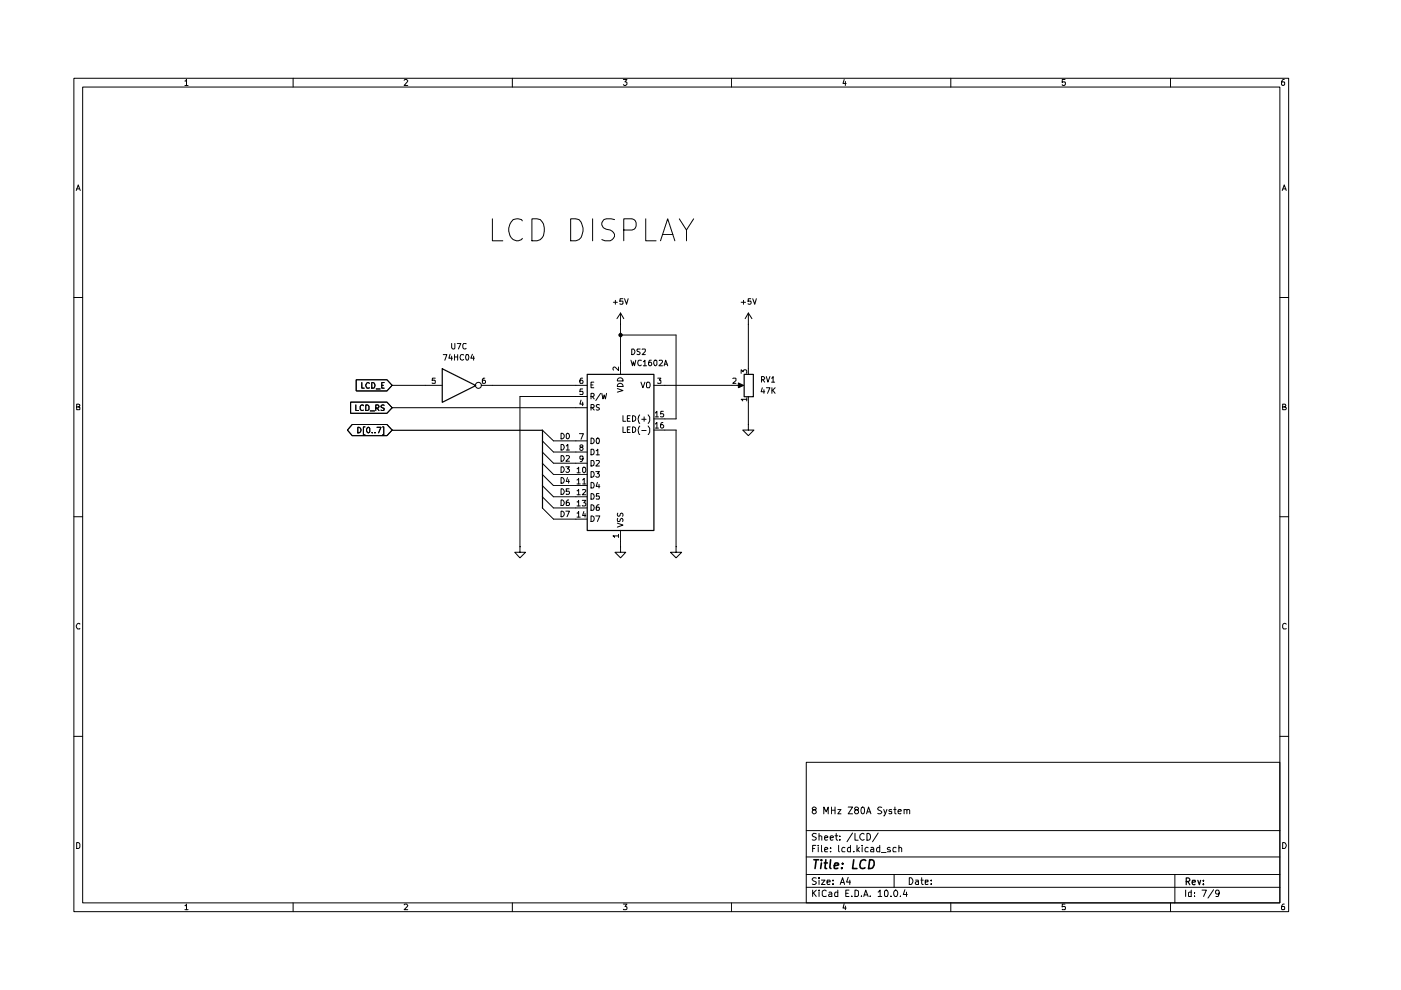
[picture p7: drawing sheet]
(kicad_sch
 (version 20260306)
 (generator "eeschema")
 (generator_version "10.0")
 (paper "A4")
 (title_block
  (title "LCD")
  (comment 1 "8 MHz Z80A System"))
 (lib_symbols
  (symbol "74xx:74HC04" (exclude_from_sim no) (in_bom yes) (on_board yes)
   (in_pos_files yes)
   (duplicate_pin_numbers_are_jumpers no)
   (property "Reference" "U" (at 0 1.27 0) (show_name no) (do_not_autoplace no) (effects (font (size 1.27 1.27))))
   (property "Value" "74HC04" (at 0 -1.27 0) (show_name no) (do_not_autoplace no) (effects (font (size 1.27 1.27))))
   (property "Footprint" "" (at 0 0 0) (show_name no) (do_not_autoplace no) (hide yes) (effects (font (size 1.27 1.27))))
   (property "Datasheet" "https://assets.nexperia.com/documents/data-sheet/74HC_HCT04.pdf" (at 0 0 0) (show_name no) (do_not_autoplace no) (hide yes) (effects (font (size 1.27 1.27))))
   (property "Description" "Hex Inverter" (at 0 0 0) (show_name no) (do_not_autoplace no) (hide yes) (effects (font (size 1.27 1.27))))
   (property "ki_locked" "" (at 0 0 0) (show_name no) (do_not_autoplace no) (effects (font (size 1.27 1.27))))
   (symbol "74HC04_1_0"
    (polyline (pts (xy -3.81 3.81) (xy -3.81 -3.81) (xy 3.81 0) (xy -3.81 3.81)) (stroke (width 0.254) (type default)) (fill (type background)))
    (pin input line (at -7.62 0 0) (length 3.81) (name "" (effects (font (size 1.27 1.27)))) (number "1" (effects (font (size 1.27 1.27)))))
    (pin output inverted (at 7.62 0 180) (length 3.81) (name "" (effects (font (size 1.27 1.27)))) (number "2" (effects (font (size 1.27 1.27))))))
   (symbol "74HC04_2_0"
    (polyline (pts (xy -3.81 3.81) (xy -3.81 -3.81) (xy 3.81 0) (xy -3.81 3.81)) (stroke (width 0.254) (type default)) (fill (type background)))
    (pin input line (at -7.62 0 0) (length 3.81) (name "" (effects (font (size 1.27 1.27)))) (number "3" (effects (font (size 1.27 1.27)))))
    (pin output inverted (at 7.62 0 180) (length 3.81) (name "" (effects (font (size 1.27 1.27)))) (number "4" (effects (font (size 1.27 1.27))))))
   (symbol "74HC04_3_0"
    (polyline (pts (xy -3.81 3.81) (xy -3.81 -3.81) (xy 3.81 0) (xy -3.81 3.81)) (stroke (width 0.254) (type default)) (fill (type background)))
    (pin input line (at -7.62 0 0) (length 3.81) (name "" (effects (font (size 1.27 1.27)))) (number "5" (effects (font (size 1.27 1.27)))))
    (pin output inverted (at 7.62 0 180) (length 3.81) (name "" (effects (font (size 1.27 1.27)))) (number "6" (effects (font (size 1.27 1.27))))))
   (symbol "74HC04_4_0"
    (polyline (pts (xy -3.81 3.81) (xy -3.81 -3.81) (xy 3.81 0) (xy -3.81 3.81)) (stroke (width 0.254) (type default)) (fill (type background)))
    (pin output inverted (at 7.62 0 180) (length 3.81) (name "" (effects (font (size 1.27 1.27)))) (number "8" (effects (font (size 1.27 1.27)))))
    (pin input line (at -7.62 0 0) (length 3.81) (name "" (effects (font (size 1.27 1.27)))) (number "9" (effects (font (size 1.27 1.27))))))
   (symbol "74HC04_5_0"
    (polyline (pts (xy -3.81 3.81) (xy -3.81 -3.81) (xy 3.81 0) (xy -3.81 3.81)) (stroke (width 0.254) (type default)) (fill (type background)))
    (pin output inverted (at 7.62 0 180) (length 3.81) (name "" (effects (font (size 1.27 1.27)))) (number "10" (effects (font (size 1.27 1.27)))))
    (pin input line (at -7.62 0 0) (length 3.81) (name "" (effects (font (size 1.27 1.27)))) (number "11" (effects (font (size 1.27 1.27))))))
   (symbol "74HC04_6_0"
    (polyline (pts (xy -3.81 3.81) (xy -3.81 -3.81) (xy 3.81 0) (xy -3.81 3.81)) (stroke (width 0.254) (type default)) (fill (type background)))
    (pin output inverted (at 7.62 0 180) (length 3.81) (name "" (effects (font (size 1.27 1.27)))) (number "12" (effects (font (size 1.27 1.27)))))
    (pin input line (at -7.62 0 0) (length 3.81) (name "" (effects (font (size 1.27 1.27)))) (number "13" (effects (font (size 1.27 1.27))))))
   (symbol "74HC04_7_0"
    (pin power_in line (at 0 -12.7 90) (length 5.08) (name "GND" (effects (font (size 1.27 1.27)))) (number "7" (effects (font (size 1.27 1.27)))))
    (pin power_in line (at 0 12.7 270) (length 5.08) (name "VCC" (effects (font (size 1.27 1.27)))) (number "14" (effects (font (size 1.27 1.27))))))
   (symbol "74HC04_7_1"
    (rectangle (start -5.08 7.62) (end 5.08 -7.62) (stroke (width 0.254) (type default)) (fill (type background))))
   (embedded_fonts no))
  (symbol "Device:R_Potentiometer"
   (pin_names
    (offset 1.016) (hide yes)) (exclude_from_sim no) (in_bom yes) (on_board yes)
   (in_pos_files yes)
   (duplicate_pin_numbers_are_jumpers no)
   (property "Reference" "RV" (at -4.445 0 90) (show_name no) (do_not_autoplace no) (effects (font (size 1.27 1.27))))
   (property "Value" "R_Potentiometer" (at -2.54 0 90) (show_name no) (do_not_autoplace no) (effects (font (size 1.27 1.27))))
   (property "Footprint" "" (at 0 0 0) (show_name no) (do_not_autoplace no) (hide yes) (effects (font (size 1.27 1.27))))
   (property "Datasheet" "" (at 0 0 0) (show_name no) (do_not_autoplace no) (hide yes) (effects (font (size 1.27 1.27))))
   (property "Description" "Potentiometer" (at 0 0 0) (show_name no) (do_not_autoplace no) (hide yes) (effects (font (size 1.27 1.27))))
   (property "Sim.Device" "R" (at 0 0 0) (show_name no) (do_not_autoplace no) (hide yes) (effects (font (size 1.27 1.27))))
   (property "Sim.Type" "POT" (at 0 0 0) (show_name no) (do_not_autoplace no) (hide yes) (effects (font (size 1.27 1.27))))
   (property "Sim.Pins" "1=r0 2=wiper 3=r1" (at 0 0 0) (show_name no) (do_not_autoplace no) (hide yes) (effects (font (size 1.27 1.27))))
   (symbol "R_Potentiometer_0_1"
    (rectangle (start 1.016 2.54) (end -1.016 -2.54) (stroke (width 0.254) (type default)) (fill (type none)))
    (polyline (pts (xy 1.143 0) (xy 2.286 0.508) (xy 2.286 -0.508) (xy 1.143 0)) (stroke (width 0) (type default)) (fill (type outline)))
    (polyline (pts (xy 2.54 0) (xy 1.524 0)) (stroke (width 0) (type default)) (fill (type none))))
   (symbol "R_Potentiometer_1_1"
    (pin passive line (at 0 3.81 270) (length 1.27) (name "1" (effects (font (size 1.27 1.27)))) (number "1" (effects (font (size 1.27 1.27)))))
    (pin passive line (at 3.81 0 180) (length 1.27) (name "2" (effects (font (size 1.27 1.27)))) (number "2" (effects (font (size 1.27 1.27)))))
    (pin passive line (at 0 -3.81 90) (length 1.27) (name "3" (effects (font (size 1.27 1.27)))) (number "3" (effects (font (size 1.27 1.27))))))
   (embedded_fonts no))
  (symbol "Display_Character:WC1602A" (exclude_from_sim no) (in_bom yes) (on_board yes)
   (in_pos_files yes)
   (duplicate_pin_numbers_are_jumpers no)
   (property "Reference" "DS" (at -5.842 19.05 0) (show_name no) (do_not_autoplace no) (effects (font (size 1.27 1.27))))
   (property "Value" "WC1602A" (at 5.334 19.05 0) (show_name no) (do_not_autoplace no) (effects (font (size 1.27 1.27))))
   (property "Footprint" "Display:WC1602A" (at 0 -22.86 0) (show_name no) (do_not_autoplace no) (hide yes) (effects (font (size 1.27 1.27)
    (italic yes))))
   (property "Datasheet" "http://www.wincomlcd.com/pdf/WC1602A-SFYLYHTC06.pdf" (at 17.78 0 0) (show_name no) (do_not_autoplace no) (hide yes) (effects (font (size 1.27 1.27))))
   (property "Description" "LCD 16x2 Alphanumeric , 8 bit parallel bus, 5V VDD" (at 0 0 0) (show_name no) (do_not_autoplace no) (hide yes) (effects (font (size 1.27 1.27))))
   (symbol "WC1602A_1_1"
    (rectangle (start -7.62 17.78) (end 7.62 -17.78) (stroke (width 0.254) (type default)) (fill (type background)))
    (pin power_in line (at 0 -20.32 90) (length 2.54) (name "VSS" (effects (font (size 1.27 1.27)))) (number "1" (effects (font (size 1.27 1.27)))))
    (pin power_in line (at 0 20.32 270) (length 2.54) (name "VDD" (effects (font (size 1.27 1.27)))) (number "2" (effects (font (size 1.27 1.27)))))
    (pin input line (at 10.16 15.24 180) (length 2.54) (name "VO" (effects (font (size 1.27 1.27)))) (number "3" (effects (font (size 1.27 1.27)))))
    (pin input line (at -10.16 10.16 0) (length 2.54) (name "RS" (effects (font (size 1.27 1.27)))) (number "4" (effects (font (size 1.27 1.27)))))
    (pin input line (at -10.16 12.7 0) (length 2.54) (name "R/W" (effects (font (size 1.27 1.27)))) (number "5" (effects (font (size 1.27 1.27)))))
    (pin input line (at -10.16 15.24 0) (length 2.54) (name "E" (effects (font (size 1.27 1.27)))) (number "6" (effects (font (size 1.27 1.27)))))
    (pin input line (at -10.16 2.54 0) (length 2.54) (name "D0" (effects (font (size 1.27 1.27)))) (number "7" (effects (font (size 1.27 1.27)))))
    (pin input line (at -10.16 0 0) (length 2.54) (name "D1" (effects (font (size 1.27 1.27)))) (number "8" (effects (font (size 1.27 1.27)))))
    (pin input line (at -10.16 -2.54 0) (length 2.54) (name "D2" (effects (font (size 1.27 1.27)))) (number "9" (effects (font (size 1.27 1.27)))))
    (pin input line (at -10.16 -5.08 0) (length 2.54) (name "D3" (effects (font (size 1.27 1.27)))) (number "10" (effects (font (size 1.27 1.27)))))
    (pin input line (at -10.16 -7.62 0) (length 2.54) (name "D4" (effects (font (size 1.27 1.27)))) (number "11" (effects (font (size 1.27 1.27)))))
    (pin input line (at -10.16 -10.16 0) (length 2.54) (name "D5" (effects (font (size 1.27 1.27)))) (number "12" (effects (font (size 1.27 1.27)))))
    (pin input line (at -10.16 -12.7 0) (length 2.54) (name "D6" (effects (font (size 1.27 1.27)))) (number "13" (effects (font (size 1.27 1.27)))))
    (pin input line (at -10.16 -15.24 0) (length 2.54) (name "D7" (effects (font (size 1.27 1.27)))) (number "14" (effects (font (size 1.27 1.27)))))
    (pin power_in line (at 10.16 7.62 180) (length 2.54) (name "LED(+)" (effects (font (size 1.27 1.27)))) (number "15" (effects (font (size 1.27 1.27)))))
    (pin power_in line (at 10.16 5.08 180) (length 2.54) (name "LED(-)" (effects (font (size 1.27 1.27)))) (number "16" (effects (font (size 1.27 1.27))))))
   (embedded_fonts no))
  (symbol "power:+5V"
   (power global)
   (pin_numbers (hide yes))
   (pin_names
    (offset 0) (hide yes)) (exclude_from_sim no) (in_bom yes) (on_board yes)
   (in_pos_files yes)
   (duplicate_pin_numbers_are_jumpers no)
   (property "Reference" "#PWR" (at 0 -3.81 0) (show_name no) (do_not_autoplace no) (hide yes) (effects (font (size 1.27 1.27))))
   (property "Value" "+5V" (at 0 3.556 0) (show_name no) (do_not_autoplace no) (effects (font (size 1.27 1.27))))
   (property "Footprint" "" (at 0 0 0) (show_name no) (do_not_autoplace no) (hide yes) (effects (font (size 1.27 1.27))))
   (property "Datasheet" "" (at 0 0 0) (show_name no) (do_not_autoplace no) (hide yes) (effects (font (size 1.27 1.27))))
   (property "Description" "Power symbol creates a global label with name \"+5V\"" (at 0 0 0) (show_name no) (do_not_autoplace no) (hide yes) (effects (font (size 1.27 1.27))))
   (symbol "+5V_0_1"
    (polyline (pts (xy -0.762 1.27) (xy 0 2.54)) (stroke (width 0) (type default)) (fill (type none)))
    (polyline (pts (xy 0 2.54) (xy 0.762 1.27)) (stroke (width 0) (type default)) (fill (type none)))
    (polyline (pts (xy 0 0) (xy 0 2.54)) (stroke (width 0) (type default)) (fill (type none))))
   (symbol "+5V_1_1"
    (pin power_in line (at 0 0 90) (length 0) (name "" (effects (font (size 1.27 1.27)))) (number "1" (effects (font (size 1.27 1.27))))))
   (embedded_fonts no))
  (symbol "power:GND"
   (power global)
   (pin_numbers (hide yes))
   (pin_names
    (offset 0) (hide yes)) (exclude_from_sim no) (in_bom yes) (on_board yes)
   (in_pos_files yes)
   (duplicate_pin_numbers_are_jumpers no)
   (property "Reference" "#PWR" (at 0 -6.35 0) (show_name no) (do_not_autoplace no) (hide yes) (effects (font (size 1.27 1.27))))
   (property "Value" "GND" (at 0 -3.81 0) (show_name no) (do_not_autoplace no) (effects (font (size 1.27 1.27))))
   (property "Footprint" "" (at 0 0 0) (show_name no) (do_not_autoplace no) (hide yes) (effects (font (size 1.27 1.27))))
   (property "Datasheet" "" (at 0 0 0) (show_name no) (do_not_autoplace no) (hide yes) (effects (font (size 1.27 1.27))))
   (property "Description" "Power symbol creates a global label with name \"GND\" , ground" (at 0 0 0) (show_name no) (do_not_autoplace no) (hide yes) (effects (font (size 1.27 1.27))))
   (symbol "GND_0_1"
    (polyline (pts (xy 0 0) (xy 0 -1.27) (xy 1.27 -1.27) (xy 0 -2.54) (xy -1.27 -1.27) (xy 0 -1.27)) (stroke (width 0) (type default)) (fill (type none))))
   (symbol "GND_1_1"
    (pin power_in line (at 0 0 270) (length 0) (name "" (effects (font (size 1.27 1.27)))) (number "1" (effects (font (size 1.27 1.27))))))
   (embedded_fonts no)))
 (text "LCD DISPLAY"
  (exclude_from_sim no)
  (at 128.016 44.958 0)
  (effects (font (size 5 5))))
 (junction
  (at 134.62 68.58)
  (diameter 0)
  (color 0 0 0 0))
 (bus_entry
  (at 116.84 100.33)
  (size 2.54 2.54)
  (stroke (width 0) (type default)))
 (bus_entry
  (at 116.84 95.25)
  (size 2.54 2.54)
  (stroke (width 0) (type default)))
 (bus_entry
  (at 116.84 92.71)
  (size 2.54 2.54)
  (stroke (width 0) (type default)))
 (bus_entry
  (at 116.84 102.87)
  (size 2.54 2.54)
  (stroke (width 0) (type default)))
 (bus_entry
  (at 116.84 97.79)
  (size 2.54 2.54)
  (stroke (width 0) (type default)))
 (bus_entry
  (at 116.84 90.17)
  (size 2.54 2.54)
  (stroke (width 0) (type default)))
 (bus_entry
  (at 116.84 107.95)
  (size 2.54 2.54)
  (stroke (width 0) (type default)))
 (bus_entry
  (at 116.84 105.41)
  (size 2.54 2.54)
  (stroke (width 0) (type default)))
 (wire
  (pts (xy 119.38 95.25) (xy 124.46 95.25))
  (stroke (width 0) (type default)))
 (wire
  (pts (xy 111.76 82.55) (xy 124.46 82.55))
  (stroke (width 0) (type default)))
 (wire
  (pts (xy 119.38 92.71) (xy 124.46 92.71))
  (stroke (width 0) (type default)))
 (wire
  (pts (xy 111.76 82.55) (xy 111.76 116.84))
  (stroke (width 0) (type default)))
 (wire
  (pts (xy 119.38 107.95) (xy 124.46 107.95))
  (stroke (width 0) (type default)))
 (wire
  (pts (xy 147.32 68.58) (xy 147.32 87.63))
  (stroke (width 0) (type default)))
 (wire
  (pts (xy 119.38 102.87) (xy 124.46 102.87))
  (stroke (width 0) (type default)))
 (wire
  (pts (xy 163.83 66.04) (xy 163.83 76.2))
  (stroke (width 0) (type default)))
 (wire
  (pts (xy 134.62 115.57) (xy 134.62 116.84))
  (stroke (width 0) (type default)))
 (wire
  (pts (xy 119.38 110.49) (xy 124.46 110.49))
  (stroke (width 0) (type default)))
 (wire
  (pts (xy 82.55 80.01) (xy 90.17 80.01))
  (stroke (width 0) (type default)))
 (wire
  (pts (xy 144.78 87.63) (xy 147.32 87.63))
  (stroke (width 0) (type default)))
 (wire
  (pts (xy 147.32 90.17) (xy 147.32 116.84))
  (stroke (width 0) (type default)))
 (bus
  (pts (xy 82.55 90.17) (xy 116.84 90.17))
  (stroke (width 0) (type default)))
 (wire
  (pts (xy 144.78 90.17) (xy 147.32 90.17))
  (stroke (width 0) (type default)))
 (wire
  (pts (xy 119.38 100.33) (xy 124.46 100.33))
  (stroke (width 0) (type default)))
 (wire
  (pts (xy 163.83 83.82) (xy 163.83 88.9))
  (stroke (width 0) (type default)))
 (wire
  (pts (xy 144.78 80.01) (xy 160.02 80.01))
  (stroke (width 0) (type default)))
 (wire
  (pts (xy 134.62 68.58) (xy 134.62 74.93))
  (stroke (width 0) (type default)))
 (wire
  (pts (xy 119.38 97.79) (xy 124.46 97.79))
  (stroke (width 0) (type default)))
 (wire
  (pts (xy 105.41 80.01) (xy 124.46 80.01))
  (stroke (width 0) (type default)))
 (wire
  (pts (xy 82.55 85.09) (xy 124.46 85.09))
  (stroke (width 0) (type default)))
 (bus
  (pts (xy 116.84 107.95) (xy 116.84 90.17))
  (stroke (width 0) (type default)))
 (wire
  (pts (xy 134.62 66.04) (xy 134.62 68.58))
  (stroke (width 0) (type default)))
 (wire
  (pts (xy 119.38 105.41) (xy 124.46 105.41))
  (stroke (width 0) (type default)))
 (wire
  (pts (xy 134.62 68.58) (xy 147.32 68.58))
  (stroke (width 0) (type default)))
 (label "D1"
  (at 120.65 95.25 0)
  (effects (font (size 1.27 1.27)) (justify left bottom)))
 (label "D4"
  (at 120.65 102.87 0)
  (effects (font (size 1.27 1.27)) (justify left bottom)))
 (label "D7"
  (at 120.65 110.49 0)
  (effects (font (size 1.27 1.27)) (justify left bottom)))
 (label "D5"
  (at 120.65 105.41 0)
  (effects (font (size 1.27 1.27)) (justify left bottom)))
 (label "D2"
  (at 120.65 97.79 0)
  (effects (font (size 1.27 1.27)) (justify left bottom)))
 (label "D0"
  (at 120.65 92.71 0)
  (effects (font (size 1.27 1.27)) (justify left bottom)))
 (label "D3"
  (at 120.65 100.33 0)
  (effects (font (size 1.27 1.27)) (justify left bottom)))
 (label "D6"
  (at 120.65 107.95 0)
  (effects (font (size 1.27 1.27)) (justify left bottom)))
 (global_label "LCD_E"
  (shape input)
  (at 82.55 80.01 180)
  (fields_autoplaced yes)
  (effects (font (size 1.27 1.27)) (justify right))
  (property "Intersheetrefs" "${INTERSHEET_REFS}" (at 73.8801 80.01 0) (hide yes) (show_name no) (do_not_autoplace no) (effects (font (size 1.27 1.27)) (justify right))))
 (global_label "D[0..7]"
  (shape tri_state)
  (at 82.55 90.17 180)
  (fields_autoplaced yes)
  (effects (font (size 1.27 1.27)) (justify right))
  (property "Intersheetrefs" "${INTERSHEET_REFS}" (at 71.8615 90.17 0) (hide yes) (show_name no) (do_not_autoplace no) (effects (font (size 1.27 1.27)) (justify right))))
 (global_label "LCD_RS"
  (shape input)
  (at 82.55 85.09 180)
  (fields_autoplaced yes)
  (effects (font (size 1.27 1.27)) (justify right))
  (property "Intersheetrefs" "${INTERSHEET_REFS}" (at 72.5496 85.09 0) (hide yes) (show_name no) (do_not_autoplace no) (effects (font (size 1.27 1.27)) (justify right))))
 (symbol
  (lib_id "power:+5V")
  (at 163.83 66.04 0)
  (unit 1)
  (body_style 1)
  (exclude_from_sim no)
  (in_bom yes)
  (on_board yes)
  (in_pos_files yes)
  (dnp no)
  (fields_autoplaced yes)
  (property "Reference" "#PWR058" (at 163.83 69.85 0) (hide yes) (show_name no) (do_not_autoplace no) (effects (font (size 1.27 1.27))))
  (property "Value" "+5V" (at 163.83 60.96 0) (show_name no) (do_not_autoplace no) (effects (font (size 1.27 1.27))))
  (property "Footprint" "" (at 163.83 66.04 0) (hide yes) (show_name no) (do_not_autoplace no) (effects (font (size 1.27 1.27))))
  (property "Datasheet" "" (at 163.83 66.04 0) (hide yes) (show_name no) (do_not_autoplace no) (effects (font (size 1.27 1.27))))
  (property "Description" "Power symbol creates a global label with name \"+5V\"" (at 163.83 66.04 0) (hide yes) (show_name no) (do_not_autoplace no) (effects (font (size 1.27 1.27))))
  (pin "1"))
 (symbol
  (lib_id "Display_Character:WC1602A")
  (at 134.62 95.25 0)
  (unit 1)
  (body_style 1)
  (exclude_from_sim no)
  (in_bom yes)
  (on_board yes)
  (in_pos_files yes)
  (dnp no)
  (fields_autoplaced yes)
  (property "Reference" "DS2" (at 136.7633 72.39 0) (show_name no) (do_not_autoplace no) (effects (font (size 1.27 1.27)) (justify left)))
  (property "Value" "WC1602A" (at 136.7633 74.93 0) (show_name no) (do_not_autoplace no) (effects (font (size 1.27 1.27)) (justify left)))
  (property "Footprint" "Display:WC1602A" (at 134.62 118.11 0) (hide yes) (show_name no) (do_not_autoplace no) (effects (font (size 1.27 1.27)
    (italic yes))))
  (property "Datasheet" "http://www.wincomlcd.com/pdf/WC1602A-SFYLYHTC06.pdf" (at 152.4 95.25 0) (hide yes) (show_name no) (do_not_autoplace no) (effects (font (size 1.27 1.27))))
  (property "Description" "LCD 16x2 Alphanumeric , 8 bit parallel bus, 5V VDD" (at 134.62 95.25 0) (hide yes) (show_name no) (do_not_autoplace no) (effects (font (size 1.27 1.27))))
  (pin "13")
  (pin "10")
  (pin "7")
  (pin "14")
  (pin "5")
  (pin "1")
  (pin "15")
  (pin "9")
  (pin "3")
  (pin "4")
  (pin "2")
  (pin "8")
  (pin "11")
  (pin "12")
  (pin "6")
  (pin "16"))
 (symbol
  (lib_id "power:GND")
  (at 147.32 116.84 0)
  (unit 1)
  (body_style 1)
  (exclude_from_sim no)
  (in_bom yes)
  (on_board yes)
  (in_pos_files yes)
  (dnp no)
  (fields_autoplaced yes)
  (property "Reference" "#PWR075" (at 147.32 123.19 0) (hide yes) (show_name no) (do_not_autoplace no) (effects (font (size 1.27 1.27))))
  (property "Value" "GND" (at 147.32 121.92 0) (hide yes) (show_name no) (do_not_autoplace no) (effects (font (size 1.27 1.27))))
  (property "Footprint" "" (at 147.32 116.84 0) (hide yes) (show_name no) (do_not_autoplace no) (effects (font (size 1.27 1.27))))
  (property "Datasheet" "" (at 147.32 116.84 0) (hide yes) (show_name no) (do_not_autoplace no) (effects (font (size 1.27 1.27))))
  (property "Description" "Power symbol creates a global label with name \"GND\" , ground" (at 147.32 116.84 0) (hide yes) (show_name no) (do_not_autoplace no) (effects (font (size 1.27 1.27))))
  (pin "1"))
 (symbol
  (lib_id "power:GND")
  (at 163.83 88.9 0)
  (unit 1)
  (body_style 1)
  (exclude_from_sim no)
  (in_bom yes)
  (on_board yes)
  (in_pos_files yes)
  (dnp no)
  (fields_autoplaced yes)
  (property "Reference" "#PWR059" (at 163.83 95.25 0) (hide yes) (show_name no) (do_not_autoplace no) (effects (font (size 1.27 1.27))))
  (property "Value" "GND" (at 163.83 93.98 0) (hide yes) (show_name no) (do_not_autoplace no) (effects (font (size 1.27 1.27))))
  (property "Footprint" "" (at 163.83 88.9 0) (hide yes) (show_name no) (do_not_autoplace no) (effects (font (size 1.27 1.27))))
  (property "Datasheet" "" (at 163.83 88.9 0) (hide yes) (show_name no) (do_not_autoplace no) (effects (font (size 1.27 1.27))))
  (property "Description" "Power symbol creates a global label with name \"GND\" , ground" (at 163.83 88.9 0) (hide yes) (show_name no) (do_not_autoplace no) (effects (font (size 1.27 1.27))))
  (pin "1"))
 (symbol
  (lib_id "power:GND")
  (at 111.76 116.84 0)
  (unit 1)
  (body_style 1)
  (exclude_from_sim no)
  (in_bom yes)
  (on_board yes)
  (in_pos_files yes)
  (dnp no)
  (fields_autoplaced yes)
  (property "Reference" "#PWR057" (at 111.76 123.19 0) (hide yes) (show_name no) (do_not_autoplace no) (effects (font (size 1.27 1.27))))
  (property "Value" "GND" (at 111.76 121.92 0) (hide yes) (show_name no) (do_not_autoplace no) (effects (font (size 1.27 1.27))))
  (property "Footprint" "" (at 111.76 116.84 0) (hide yes) (show_name no) (do_not_autoplace no) (effects (font (size 1.27 1.27))))
  (property "Datasheet" "" (at 111.76 116.84 0) (hide yes) (show_name no) (do_not_autoplace no) (effects (font (size 1.27 1.27))))
  (property "Description" "Power symbol creates a global label with name \"GND\" , ground" (at 111.76 116.84 0) (hide yes) (show_name no) (do_not_autoplace no) (effects (font (size 1.27 1.27))))
  (pin "1"))
 (symbol
  (lib_id "74xx:74HC04")
  (at 97.79 80.01 0)
  (unit 3)
  (body_style 1)
  (exclude_from_sim no)
  (in_bom yes)
  (on_board yes)
  (in_pos_files yes)
  (dnp no)
  (fields_autoplaced yes)
  (property "Reference" "U7" (at 97.79 71.12 0) (show_name no) (do_not_autoplace no) (effects (font (size 1.27 1.27))))
  (property "Value" "74HC04" (at 97.79 73.66 0) (show_name no) (do_not_autoplace no) (effects (font (size 1.27 1.27))))
  (property "Footprint" "Package_DIP:DIP-14_W7.62mm_LongPads" (at 97.79 80.01 0) (hide yes) (show_name no) (do_not_autoplace no) (effects (font (size 1.27 1.27))))
  (property "Datasheet" "https://assets.nexperia.com/documents/data-sheet/74HC_HCT04.pdf" (at 97.79 80.01 0) (hide yes) (show_name no) (do_not_autoplace no) (effects (font (size 1.27 1.27))))
  (property "Description" "Hex Inverter" (at 97.79 80.01 0) (hide yes) (show_name no) (do_not_autoplace no) (effects (font (size 1.27 1.27))))
  (pin "3")
  (pin "4")
  (pin "5")
  (pin "8")
  (pin "9")
  (pin "6")
  (pin "11")
  (pin "12")
  (pin "13")
  (pin "1")
  (pin "10")
  (pin "7")
  (pin "14")
  (pin "2"))
 (symbol
  (lib_id "power:+5V")
  (at 134.62 66.04 0)
  (unit 1)
  (body_style 1)
  (exclude_from_sim no)
  (in_bom yes)
  (on_board yes)
  (in_pos_files yes)
  (dnp no)
  (fields_autoplaced yes)
  (property "Reference" "#PWR054" (at 134.62 69.85 0) (hide yes) (show_name no) (do_not_autoplace no) (effects (font (size 1.27 1.27))))
  (property "Value" "+5V" (at 134.62 60.96 0) (show_name no) (do_not_autoplace no) (effects (font (size 1.27 1.27))))
  (property "Footprint" "" (at 134.62 66.04 0) (hide yes) (show_name no) (do_not_autoplace no) (effects (font (size 1.27 1.27))))
  (property "Datasheet" "" (at 134.62 66.04 0) (hide yes) (show_name no) (do_not_autoplace no) (effects (font (size 1.27 1.27))))
  (property "Description" "Power symbol creates a global label with name \"+5V\"" (at 134.62 66.04 0) (hide yes) (show_name no) (do_not_autoplace no) (effects (font (size 1.27 1.27))))
  (pin "1"))
 (symbol
  (lib_id "power:GND")
  (at 134.62 116.84 0)
  (unit 1)
  (body_style 1)
  (exclude_from_sim no)
  (in_bom yes)
  (on_board yes)
  (in_pos_files yes)
  (dnp no)
  (fields_autoplaced yes)
  (property "Reference" "#PWR056" (at 134.62 123.19 0) (hide yes) (show_name no) (do_not_autoplace no) (effects (font (size 1.27 1.27))))
  (property "Value" "GND" (at 134.62 121.92 0) (hide yes) (show_name no) (do_not_autoplace no) (effects (font (size 1.27 1.27))))
  (property "Footprint" "" (at 134.62 116.84 0) (hide yes) (show_name no) (do_not_autoplace no) (effects (font (size 1.27 1.27))))
  (property "Datasheet" "" (at 134.62 116.84 0) (hide yes) (show_name no) (do_not_autoplace no) (effects (font (size 1.27 1.27))))
  (property "Description" "Power symbol creates a global label with name \"GND\" , ground" (at 134.62 116.84 0) (hide yes) (show_name no) (do_not_autoplace no) (effects (font (size 1.27 1.27))))
  (pin "1"))
 (symbol
  (lib_id "Device:R_Potentiometer")
  (at 163.83 80.01 180)
  (unit 1)
  (body_style 1)
  (exclude_from_sim no)
  (in_bom yes)
  (on_board yes)
  (in_pos_files yes)
  (dnp no)
  (fields_autoplaced yes)
  (property "Reference" "RV1" (at 166.37 78.7399 0) (show_name no) (do_not_autoplace no) (effects (font (size 1.27 1.27)) (justify right)))
  (property "Value" "47K" (at 166.37 81.2799 0) (show_name no) (do_not_autoplace no) (effects (font (size 1.27 1.27)) (justify right)))
  (property "Footprint" "Potentiometer_THT:Potentiometer_ACP_CA9-V10_Vertical" (at 163.83 80.01 0) (hide yes) (show_name no) (do_not_autoplace no) (effects (font (size 1.27 1.27))))
  (property "Datasheet" "" (at 163.83 80.01 0) (hide yes) (show_name no) (do_not_autoplace no) (effects (font (size 1.27 1.27))))
  (property "Description" "Potentiometer" (at 163.83 80.01 0) (hide yes) (show_name no) (do_not_autoplace no) (effects (font (size 1.27 1.27))))
  (property "Sim.Device" "R" (at 163.83 80.01 0) (hide yes) (show_name no) (do_not_autoplace no) (effects (font (size 1.27 1.27))))
  (property "Sim.Type" "POT" (at 163.83 80.01 0) (hide yes) (show_name no) (do_not_autoplace no) (effects (font (size 1.27 1.27))))
  (property "Sim.Pins" "1=r0 2=wiper 3=r1" (at 163.83 80.01 0) (hide yes) (show_name no) (do_not_autoplace no) (effects (font (size 1.27 1.27))))
  (pin "2")
  (pin "1")
  (pin "3"))
 (sheet_instances
  (path ""
   (page "7"))))
